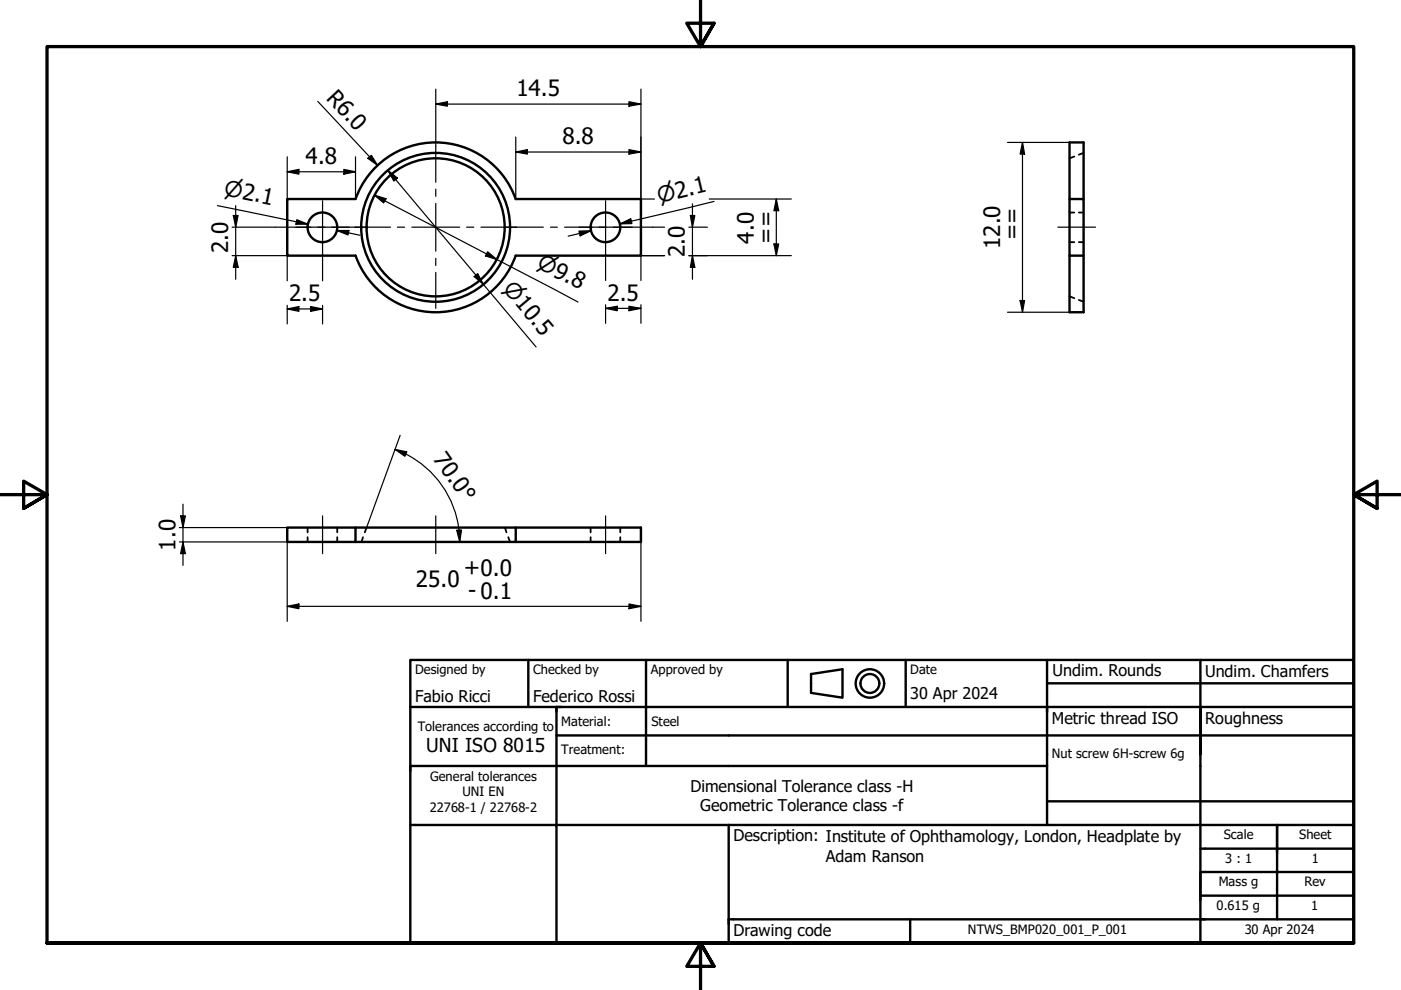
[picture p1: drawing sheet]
<svg xmlns="http://www.w3.org/2000/svg" width="297mm" height="210mm" viewBox="0 0 297 210" stroke-linecap="round" stroke-linejoin="round" font-family="sans-serif">
<!-- layer: Visible (ISO) -->
<g fill="none" stroke="#000" stroke-width=".51">
<path d="M60.9 42.2h14.5a18 18 0 0 1 17-12 18 18 0 0 1 16.9 12h26.6v12h-26.6a18 18 0 0 1-16.9 12 18 18 0 0 1-17-12h-14.5zM226.8 42.2v12h2.9v12h-2.9v-12M229.7 42.2v-12h-2.9v12h2.9v12M60.9 111.9h14.5v3h-14.5zM75.4 114.9h33.9v-3h26.6v3h-26.6M75.4 111.9h33.9"/>
<circle cx="68.4" cy="48.2" r="3.1"/>
<circle cx="92.4" cy="48.2" r="14.6"/>
<circle cx="92.4" cy="48.2" r="15.8"/>
<circle cx="128.4" cy="48.2" r="3.1"/>
</g>
<!-- layer: Hidden (ISO) -->
<g fill="none" stroke="#000" stroke-width=".38">
<path d="M227.8 33.2l-1 .4M229.7 32.4l-1 .4M226.8 45.1h1M226.8 51.3h1M228.7 45.1h1M228.7 51.3h1M226.8 62.8l1 .4M228.7 63.6l1 .4M65.2 111.9v1M65.2 113.9v1M71.5 111.9v1M71.5 113.9v1"/>
<path d="M77 113.9l-.4 1M77.7 111.9l-.4 1M107.1 111.9l.3 1M107.8 113.9l.3 1M125.2 111.9v1M125.2 113.9v1M131.5 111.9v1M131.5 113.9v1"/>
</g>
<!-- layer: Border (ISO) -->
<path d="M148.5 -.1v10l-2.9-5h5.8l-2.9 5 2.9-5M0 104.9h10l-5-2.9v5.8l5-2.9-5 2.9M297 104.9h-10l5-2.9v5.8l-5-2.9 5 2.9M10 199.9v-190h277v190h-277h277M151.4 204.9l-2.9-5 2.9 5h-5.8l2.9-5v10" fill="none" stroke="#000" stroke-width=".7"/>
<!-- layer: Title (ISO) -->
<g fill="none" stroke="#000" stroke-width=".51">
<path d="M87 139.9h200v60h-200zM112 139.9v10M137 139.9v22.5M167 139.9v10M192 139.9v10M222 139.9v11M254.5 139.9v10M87 149.9h200M118 155.9h169M118 149.9v25h169M119 149.9h-1v1M172 142.9l6.6-1v6l-6.6-1z"/>
<path d="M222 149.9v25M222 144.9h65M254.5 159.9v-10v50M87 174.9h31v25h-49M154.5 174.9v25M222 162.4h-135v1M222 169.9h65M254.5 179.9h32.5M270.8 174.9v20M154.5 194.9h132.5M193 194.9v5M287 189.9h-32.5v1"/>
<path d="M287 184.9h-32.5v5"/>
<circle cx="184.4" cy="144.9" r="3"/>
<circle cx="184.4" cy="144.9" r="2"/>
</g>
<!-- layer: 0 -->
<path d="M88 149.9h50M270.8 174.9h5M154.5 194.9h1M255.8 184.9h4.9" fill="none" stroke="#000" stroke-width=".21"/>
<!-- layer: Centerline (ISO) -->
<path d="M58.4 48.2h7.5M67.4 48.2h1.5M70.4 48.2h7.5M106.9 48.2h8.3M116.7 48.2h1.5M119.7 48.2h5.8M127 48.2h1.5M130 48.2h8.4M224.3 48.2h8M68.4 109.4v8M92.4 109.4v8M128.4 109.4v8" fill="none" stroke="#000" stroke-width=".25"/>
<!-- layer: Center Mark (ISO) -->
<g fill="none" stroke="#000" stroke-width=".25">
<path d="M92.4 31v7.6M62.7 48.2h11.3M68.4 42.6v11.2M75.2 48.2h7.6M84.3 48.2h1.5M87.3 48.2h10.2M92.4 40.1v1.5M92.4 43.2v10M92.4 54.8v1.5M92.4 57.8v7.6M98.9 48.2h1.6M102 48.2h7.5"/>
<path d="M122.7 48.2h11.3M128.4 42.6v11.2"/>
</g>
<!-- layer: Dimension (ISO) -->
<g fill="none" stroke="#000" stroke-width=".25">
<path d="M92.4 18.9v12.1M135.9 18.9v23.3h2.8M60.9 36.4l2.5-.5v1zM60.9 33.2v9M60.9 36.4h14.5M67.4 21.5l12.7 13.6M72.9 35.9l2.5 .5-2.5 .5zM75.4 33.2v9M78 33.6l.7-.7 1.4 2.2zM82.2 36.1l2.1 1.7-.8 .6zM82.2 36.1l31.5 37.5M92.4 22.1l2.5-.5v.9z"/>
<path d="M92.4 22.1h43.5M109.3 32.2l2.5-.5v1zM109.3 32.2h26.6M109.3 29.1v13.1M133.3 21.6l2.6 .5-2.6 .4zM133.3 31.7l2.6 .5-2.6 .5zM213.6 30.2h13.2M216.8 30.2l.4 2.5h-.9zM216.8 30.2v36M46.1 43.6l19.2 3.9-2.4-.5M49.2 54.2h11.7v5.3M49.2 48.2h9.2"/>
<path d="M49.5 45.7h1l-.5 2.5zM50 54.2l.5 2.5h-1zM50 43.6v15.6M62.9 46.6l2.4 .9h-2.6zM68.4 53.8v5.7M71.4 48.9h2.6l-.2 .9zM71.4 48.9l4.9 1M79.4 41.4l2.5 .7-.6 .9zM79.4 41.4l43.2 22.6M100.5 58.6l.8-.6 1.2 2.3zM103.4 53.4l1.9 1.6-2.4-.7zM122.7 49l2.6-.1-2.3 1.1z"/>
<path d="M125.3 48.9l-4.8 1.2M128.4 53.8v5.7M131.4 47.5l2.3-1.1 .3 1zM138.4 48.2h2.5M140.9 54.2h-5v5.3M146 54.2h21.8M146 48.2h4M146.4 45.7h.9l-.5 2.5zM146.8 54.2l.5 2.5h-.9zM146.8 43.2v16M150.4 42.2h17.4M151.4 42.7l-20 4.8 2.5-.6"/>
<path d="M164.1 51.7h1l-.5 2.5zM164.6 42.2l.5 2.5h-1zM164.6 42.2v12M60.9 65.5l2.5-.5v1zM60.9 64.7v4M60.9 65.5h7.5M65.8 65l2.6 .5-2.6 .5zM68.4 64.7v4M128.4 65.4l2.5-.5v1zM128.4 65.4h7.5M128.4 64.6v4M133.3 64.9l2.6 .5-2.6 .5z"/>
<path d="M135.9 64.6v4M213.6 66.2h13.2M216.3 63.7h.9l-.4 2.5zM83.8 95.3l2.4 .5-.3 .9zM83.8 95.3a20.8 20.8 0 0 1 13.5 17.1M84.8 92.3l-7.1 19.6M38 111.9h22.9M38 114.9h22.9v16.8M38.3 109.4h1l-.5 2.5zM38.8 114.9l.5 2.5h-1zM38.8 106.9v13M96.8 112.4h1.1l-.4 2.5z"/>
<path d="M97.3 112.4l.2 2.5M135.9 114.9v16.8M60.9 128.6l2.5-.5v1zM60.9 128.6h75M133.3 128.1l2.6 .5-2.6 .5z"/>
</g>
<g fill="#000">
<path d="M60.9 36.4l2.5-.5v1zM72.9 35.9l2.5 .5-2.5 .5zM78 33.6l.7-.7 1.4 2.2zM82.2 36.1l2.1 1.7-.8 .6zM92.4 22.1l2.5-.5v.9zM109.3 32.2l2.5-.5v1zM133.3 21.6l2.6 .5-2.6 .4zM133.3 31.7l2.6 .5-2.6 .5zM216.8 30.2l.4 2.5h-.9zM49.5 45.7h1l-.5 2.5zM50 54.2l.5 2.5h-1zM62.9 46.6l2.4 .9h-2.6z"/>
<path d="M71.4 48.9h2.6l-.2 .9zM79.4 41.4l2.5 .7-.6 .9zM100.5 58.6l.8-.6 1.2 2.3zM103.4 53.4l1.9 1.6-2.4-.7zM122.7 49l2.6-.1-2.3 1.1zM131.4 47.5l2.3-1.1 .3 1zM146.4 45.7h.9l-.5 2.5zM146.8 54.2l.5 2.5h-.9zM164.1 51.7h1l-.5 2.5zM164.6 42.2l.5 2.5h-1zM60.9 65.5l2.5-.5v1zM65.8 65l2.6 .5-2.6 .5z"/>
<path d="M128.4 65.4l2.5-.5v1zM133.3 64.9l2.6 .5-2.6 .5zM216.3 63.7h.9l-.4 2.5zM83.8 95.3l2.4 .5-.3 .9zM38.3 109.4h1l-.5 2.5zM38.8 114.9l.5 2.5h-1zM96.8 112.4h1.1l-.4 2.5zM60.9 128.6l2.5-.5v1zM133.3 128.1l2.6 .5-2.6 .5z"/>
</g>
<g font-size="4.8">
<text x="69" y="20.9" transform="rotate(47 69 20.9)">R6.0</text>
<text x="109.5" y="20.4">14.5</text>
<text x="64.8" y="34.8">4.8</text>
<text x="119.3" y="30.6">8.8</text>
<text x="48.4" y="53.7" transform="rotate(-90 48.4 53.7)">2.0</text>
<text x="159.8" y="51.7" transform="rotate(-90 159.8 51.7)">4.0</text>
<text x="163.9" y="51.7" transform="rotate(-90 163.9 51.7)">==</text>
<text x="212" y="52.9" transform="rotate(-90 212 52.9)">12.0</text>
<text x="216.1" y="51" transform="rotate(-90 216.1 51)">==</text>
<text x="145.2" y="54.6" transform="rotate(-90 145.2 54.6)">2.0</text>
<text x="61.3" y="63.9">2.5</text>
<text x="128.8" y="63.8">2.5</text>
<text x="91.7" y="97.3" transform="rotate(55 91.7 97.3)">70.0°</text>
<text x="37.2" y="116.7" transform="rotate(-90 37.2 116.7)">1.0</text>
<text x="88.1" y="124.6">25.0</text>
<text x="98.4" y="121.9">+0.0</text>
<text x="99.3" y="126.8">- 0.1</text>
</g>
<g font-size="4.6">
<text x="47.3" y="41.4" transform="rotate(12 47.3 41.4)">⌀2.1</text>
<text x="139.8" y="43" transform="rotate(-13 139.8 43)">⌀2.1</text>
<text x="113.6" y="56.6" transform="rotate(28 113.6 56.6)">⌀9.8</text>
<text x="106.5" y="61.3" transform="rotate(50 106.5 61.3)">⌀10.5</text>
</g>
<text font-size="4.1" x="90.4" y="159.5">UNI ISO 8015</text>
<g font-size="3.4">
<text x="223.1" y="143.4">Undim. Rounds</text>
<text x="255.5" y="143.5">Undim. Chamfers</text>
<text x="88" y="148.9">Fabio Ricci</text>
<text x="113" y="148.9">Federico Rossi</text>
<text x="193" y="148.2">30 Apr 2024</text>
<text x="223" y="153.5">Metric thread ISO</text>
<text x="255.5" y="153.5">Roughness</text>
<text x="146.4" y="167.9">Dimensional Tolerance class -H</text>
<text x="148.5" y="172">Geometric Tolerance class -f</text>
<text x="155.5" y="178.4">Description: Institute of Ophthamology, London, Headplate by</text>
<text x="175.1" y="182.7">Adam Ranson</text>
<text x="155.5" y="198.5">Drawing code</text>
</g>
<g font-size="2.7">
<text x="88" y="143">Designed by</text>
<text x="113" y="143">Checked by</text>
<text x="138" y="143">Approved by</text>
<text x="193" y="142.9">Date</text>
<text x="88.6" y="155">Tolerances according to</text>
<text x="119" y="154">Material:</text>
<text x="138.1" y="154">Steel</text>
<text x="119" y="159.9">Treatment:</text>
<text x="223" y="160.8">Nut screw 6H-screw 6g</text>
<text x="91.2" y="165.5">General tolerances</text>
<text x="91.1" y="172.1">22768-1 / 22768-2</text>
<text x="98" y="168.8">UNI EN</text>
<text x="259.5" y="178">Scale</text>
<text x="275.5" y="178">Sheet</text>
<text x="259.8" y="182.9">3 : 1</text>
<text x="278.1" y="182.9">1</text>
<text x="258.4" y="187.9">Mass g</text>
<text x="276.6" y="187.9">Rev</text>
<text x="205.2" y="198">NTWS_BMP020_001_P_001</text>
<text x="257.9" y="192.9">0.615 g</text>
<text x="263.9" y="198">30 Apr 2024</text>
<text x="278" y="192.9">1</text>
</g>
</svg>
